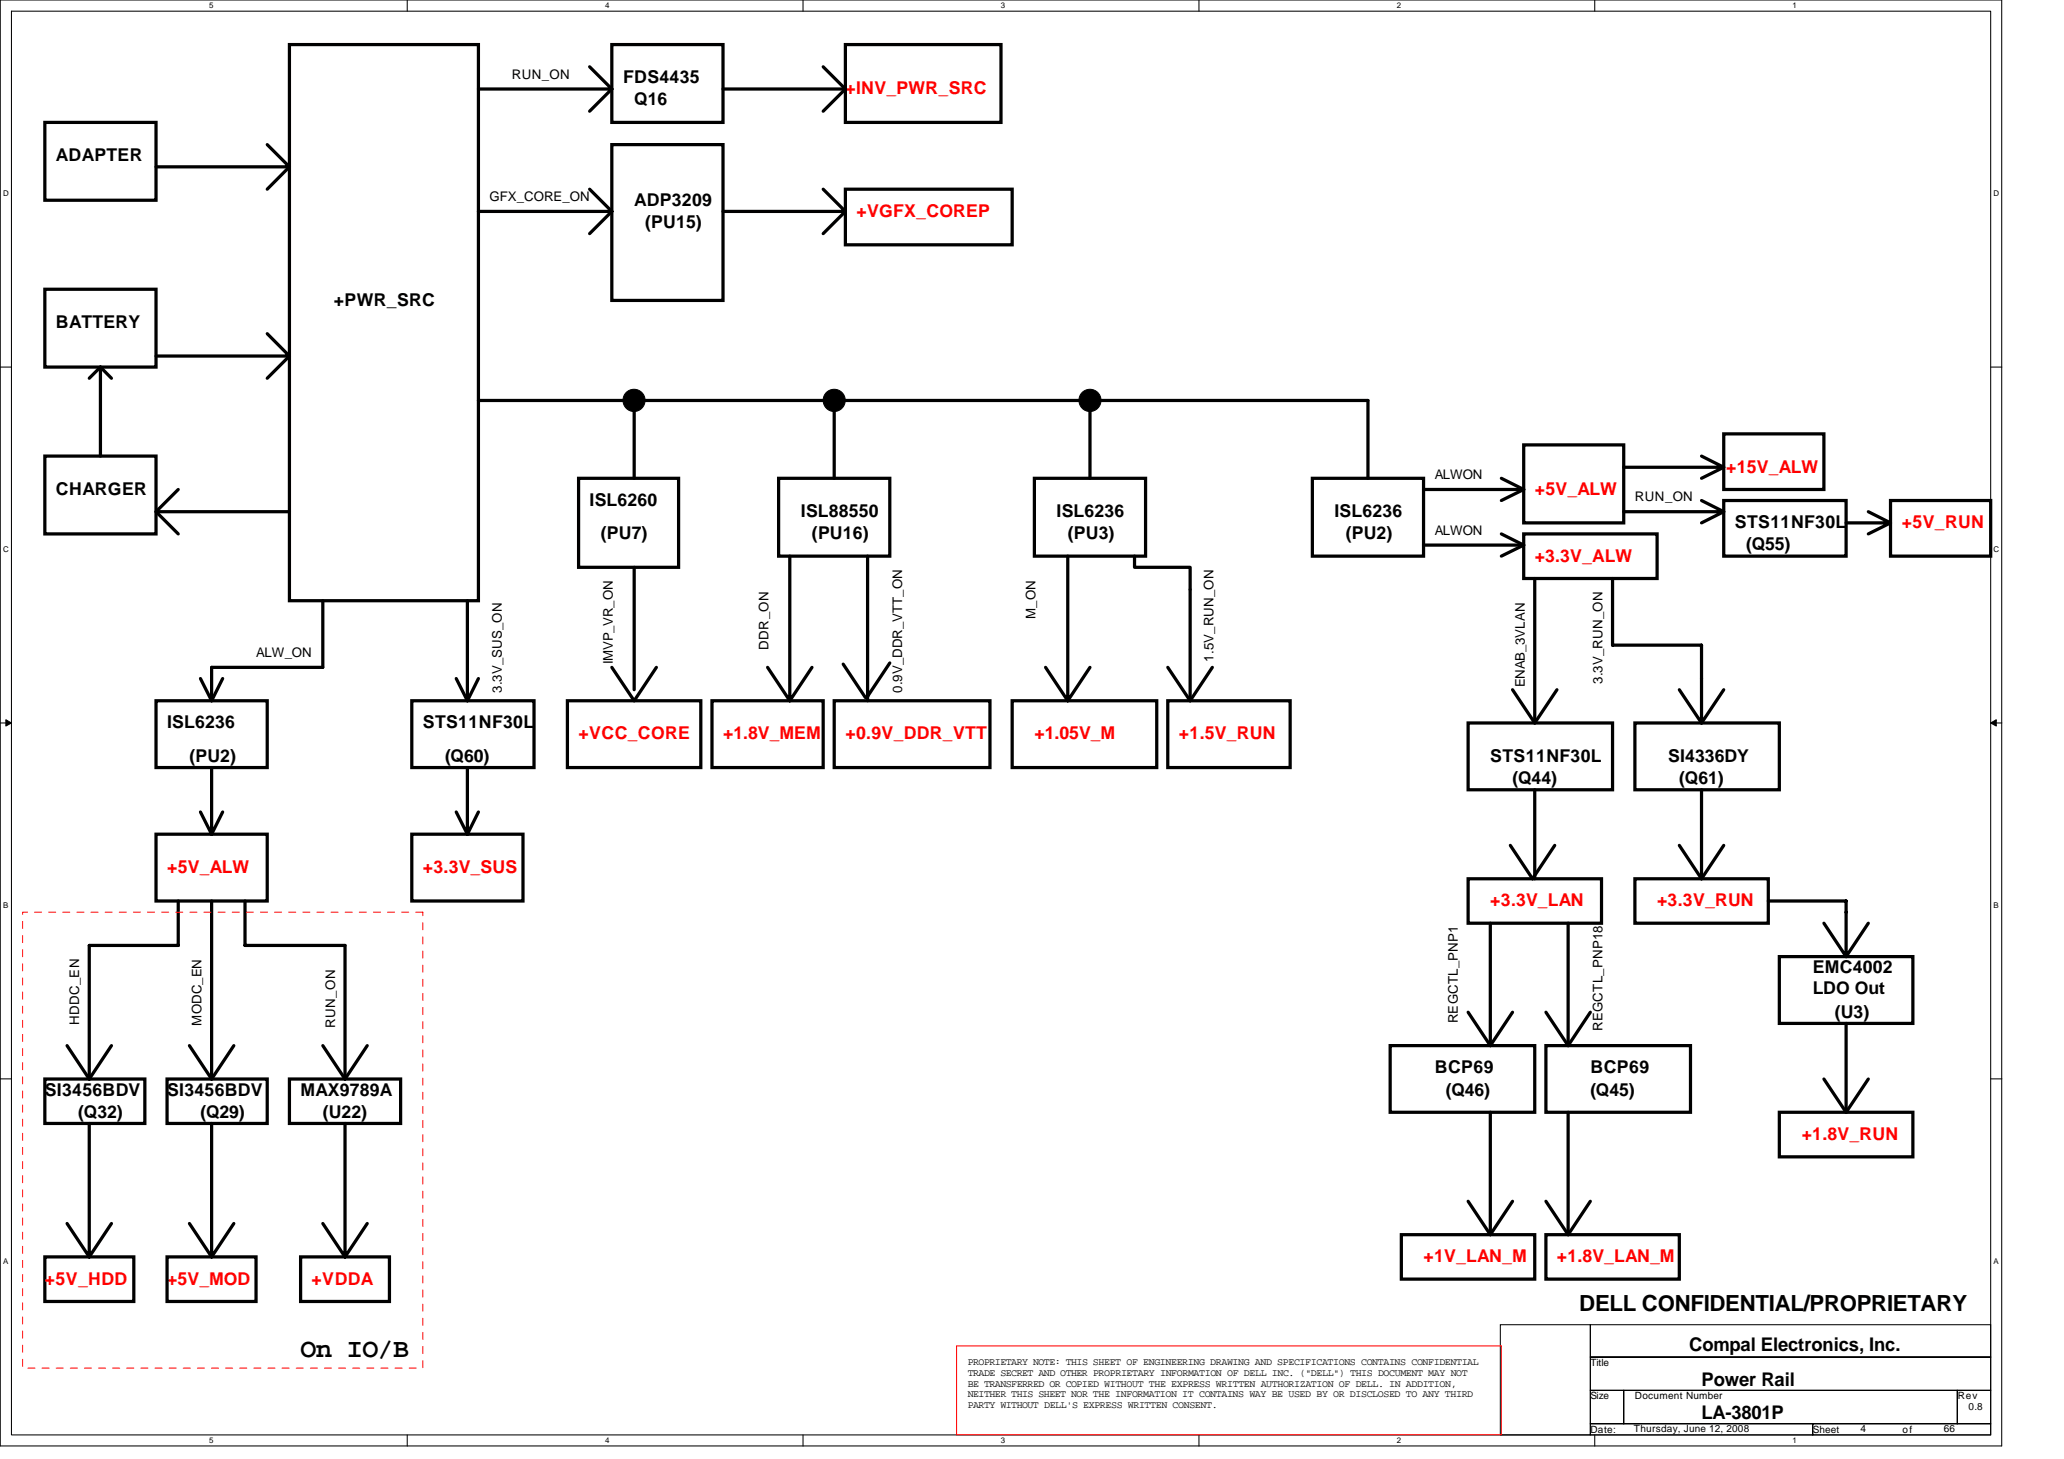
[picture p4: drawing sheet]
<svg xmlns="http://www.w3.org/2000/svg" width="297mm" height="210mm" viewBox="0 0 297 210" stroke-linecap="round" stroke-linejoin="round" font-family="sans-serif">
<path d="M0 0h288.1v208h-288.1zM1.6 1.6h284.9v204.8h-284.9z" fill="none" stroke="#000" stroke-width=".15"/>
<g fill="#fff">
<path d="M30.1 .2h.6v1.2h-.6z"/>
<path d="M30.1 206.6h.6v1.3h-.6z"/>
</g>
<path d="M58.6 0v1.6M58.6 206.4v1.6" fill="none" stroke="#000" stroke-width=".15"/>
<g fill="#fff">
<path d="M87.1 .2h.6v1.2h-.6z"/>
<path d="M87.1 206.6h.6v1.3h-.6z"/>
</g>
<path d="M115.6 0v1.6M115.6 206.4v1.6" fill="none" stroke="#000" stroke-width=".15"/>
<g fill="#fff">
<path d="M144 .2h.6v1.2h-.6z"/>
<path d="M144 206.6h.6v1.3h-.6z"/>
</g>
<path d="M172.5 0v1.6M172.5 206.4v1.6" fill="none" stroke="#000" stroke-width=".15"/>
<g fill="#fff">
<path d="M201 .2h.6v1.2h-.6z"/>
<path d="M201 206.6h.6v1.3h-.6z"/>
</g>
<path d="M229.5 0v1.6M229.5 206.4v1.6" fill="none" stroke="#000" stroke-width=".15"/>
<g fill="#fff">
<path d="M258 .2h.6v1.2h-.6z"/>
<path d="M258 206.6h.6v1.3h-.6z"/>
<path d="M.4 27.2h.8v1.3h-.8z"/>
<path d="M286.9 27.2h.8v1.3h-.8z"/>
<path d="M.4 78.4h.8v1.3h-.8z"/>
<path d="M286.9 78.4h.8v1.3h-.8z"/>
</g>
<path d="M0 52.8h1.6M286.5 52.8h1.6" fill="none" stroke="#000" stroke-width=".15"/>
<g fill="#fff">
<path d="M.4 129.6h.8v1.3h-.8z"/>
<path d="M286.9 129.6h.7v1.3h-.7z"/>
</g>
<path d="M0 104h1.6M286.5 104h1.6" fill="none" stroke="#000" stroke-width=".15"/>
<path d="M.8 103.5l.8 .5-.8 .5zM286.5 104l.8-.5v1z" fill="#000" stroke="#000" stroke-width=".14"/>
<g fill="#fff">
<path d="M.4 180.8h.8v1.3h-.8z"/>
<path d="M286.9 180.8h.7v1.3h-.7z"/>
</g>
<path d="M0 155.2h1.6M286.5 155.2h1.6M215.9 190.6h13v15.8h-13zM228.9 190.6h57.6v4.6h-57.6zM228.9 195.2h57.6v4.8h-57.6zM228.9 204.8h32v1.6h-32zM228.9 200h4.8v4.8h-4.8zM233.7 200h48v4.8h-48zM260.9 204.8h25.6v1.6h-25.6zM281.7 200h4.8v4.8h-4.8z" fill="none" stroke="#000" stroke-width=".15"/>
<g fill="none" stroke="#000" stroke-width=".47">
<path d="M6.5 17.6h16v11.2h-16zM41.7 6.4h27.2v80h-27.2zM68.9 12.8h19.2M84.9 9.6l3.2 3.2M88.1 6.4h16v11.2h-16zM88.1 12.8l-3.2 3.2M104.1 12.8h17.6M118.5 9.6l3.2 3.2M121.7 6.4h22.4v11.2h-22.4zM121.7 12.8l-3.2 3.2M22.5 24h19.2M38.5 20.8l3.2 3.2"/>
<path d="M41.7 24l-3.2 3.2M68.9 30.4h19.2M84.9 27.2l3.2 3.2M88.1 20.8h16v22.4h-16zM88.1 30.4l-3.2 3.2M104.1 30.4h17.6M118.5 27.2l3.2 3.2M121.7 27.2h24v8h-24zM121.7 30.4l-3.2 3.2M6.5 41.6h16v11.2h-16zM14.5 52.8l-1.7 1.6M14.5 52.8l1.5 1.6"/>
<path d="M14.5 52.8v12.8M22.5 51.2h19.2M38.5 48l3.2 3.2M41.7 51.2l-3.2 3.2M68.9 57.6h128v11.2M91.3 57.6v11.2M120.1 57.6v11.2M156.9 57.6v11.2M6.5 65.6h16v11.2h-16zM22.5 73.6h19.2M25.7 70.4l-3.2 3.2 3.2 3.2M83.3 68.8h14.4v12.8h-14.4z"/>
<path d="M112.1 68.8h16v11.2h-16zM148.9 68.8h16v11.2h-16zM188.9 68.8h16v11.2h-16zM204.9 70.4h14.4M204.9 78.4h14.4M216.1 76.8l3.2 1.6M216.1 68.8l3.2 1.6M219.3 76.8h19.2v6.4h-19.2zM219.3 64h14.4v11.2h-14.4zM219.3 78.4l-3.2 1.6M219.3 70.4l-3.2 1.6M233.7 73.6h14.4"/>
<path d="M233.7 67.2h14.4M244.9 65.6l3.2 1.6-3.2 1.6M244.9 72l3.2 1.6-3.2 1.6M248.1 72h17.6v8h-17.6zM248.1 62.4h14.4v8h-14.4zM265.7 75.2h6.4M268.9 73.6l3.2 1.6-3.2 1.6M272.1 72h14.4v8h-14.4zM28.8 97.6l1.7 3.2M32 97.6l-1.5 3.2M46.5 86.4v9.6h-16v4.8M65.7 97.6l1.6 3.2"/>
<path d="M67.3 86.4v14.4M68.9 97.6l-1.6 3.2M88.1 96l3.2 4.8 3.2-4.8M91.3 81.6v17.6M110.5 96l3.2 4.8M113.7 80v20.8M116.9 96l-3.2 4.8M121.3 95.5l3.2 4.9M124.9 80v20.8M128.1 95.4l-3.2 4.8M150.5 96l3.2 4.8M153.7 80v20.8"/>
<path d="M156.9 96l-3.2 4.8M163.3 80v1.6h8v19.2M168.1 96l3.2 4.8M174.5 96l-3.2 4.8M217.7 99.2l3.2 4.8M220.9 83.2v20.8M224.1 99.2l-3.2 4.8M232.1 83.2v9.6h12.8v11.2M241.7 99.2l3.2 4.8M248.1 99.2l-3.2 4.8M22.5 100.8h16v9.6h-16zM28.8 116.8l1.7 3.2"/>
<path d="M30.5 110.4v9.6M32 116.8l-1.5 3.2M59.3 100.8h17.6v9.6h-17.6zM65.7 116.8l1.6 3.2M67.3 110.4v9.6M68.9 116.8l-1.6 3.2M81.7 100.8h19.2v9.6h-19.2zM102.5 100.8h16v9.6h-16zM120.1 100.8h22.4v9.6h-22.4zM145.7 100.8h20.8v9.6h-20.8zM168.1 100.8h17.6v9.6h-17.6zM211.3 104h20.8v9.6h-20.8z"/>
<path d="M220.9 113.6v12.8M235.3 104h20.8v9.6h-20.8zM244.9 113.6v12.8M22.5 120h16v9.6h-16zM25.7 129.6v6.4h-12.9v19.2M30.5 129.6v25.6M35.3 129.6v6.4h14.4v19.2M59.3 120h16v9.6h-16zM211.3 126.4h19.2v6.4h-19.2zM214.5 132.8v17.6M217.4 121.6l3.2 4.8 3.1-4.8M225.7 132.8v17.6"/>
<path d="M235.3 126.4h19.2v6.4h-19.2zM241.7 121.6l3.2 4.8M248.1 121.6l-3.2 4.8M254.5 129.6h11.2v8M256.1 137.6h19.2v9.6h-19.2zM262.5 132.8l3.2 4.8M268.9 132.8l-3.2 4.8M6.5 155.2h14.3v6.4h-14.3zM9.6 150.4l3.2 4.8M16 150.4l-3.2 4.8M24 155.2h14.5v6.4h-14.5zM27.3 150.4l3.2 4.8"/>
<path d="M33.7 150.4l-3.2 4.8M41.7 155.2h16v6.4h-16zM46.5 150.4l3.2 4.8M52.8 150.4l-3.1 4.8M200.1 150.4h20.8v9.6h-20.8zM211.3 145.6l3.2 4.8M217.7 145.6l-3.2 4.8M222.5 150.4h20.8v9.6h-20.8zM222.5 145.6l3.2 4.8M228.9 145.6l-3.2 4.8M262.5 155.2l3.2 4.8M265.7 147.2v12.8"/>
<path d="M268.9 155.2l-3.2 4.8M9.6 176l3.2 4.8M12.8 161.6v19.2M16 176l-3.2 4.8M27.3 176l3.2 4.8M30.5 161.6v19.2M33.7 176l-3.2 4.8M46.5 176l3.2 4.8M49.7 161.6v19.2M52.8 176l-3.1 4.8M201.7 177.6h19.2v6.4h-19.2zM211.3 172.8l3.2 4.8"/>
<path d="M214.5 160v17.6M217.7 172.8l-3.2 4.8M222.5 177.6h19.2v6.4h-19.2zM222.5 172.8l3.2 4.8M225.7 160v17.6M228.9 172.8l-3.2 4.8M256.1 160h19.2v6.4h-19.2zM6.5 180.8h12.8v6.4h-12.8zM24 180.8h12.8v6.4h-12.8zM43.3 180.8h12.7v6.4h-12.7z"/>
</g>
<path d="M137.7 193.6h78.4v12.8h-78.4z" fill="none" stroke="#f00" stroke-width=".15"/>
<g fill="#000" stroke="#000" stroke-width=".15">
<circle cx="91.2" cy="57.6" r="1.6"/>
<circle cx="120" cy="57.6" r="1.6"/>
<circle cx="156.9" cy="57.6" r="1.6"/>
</g>
<path d="M3.3 131.2h57.6v65.6h-57.6z" fill="none" stroke="#f00" stroke-width=".14" stroke-dasharray="1 1 1 1 1 1 1 1"/>
<text font-size="3.8" x="43.3" y="195.2">On IO/B</text>
<text font-size="3.2" x="227.3" y="188.6">DELL CONFIDENTIAL/PROPRIETARY</text>
<g font-size="2.7">
<text x="243.1" y="194.4">Compal Electronics, Inc.</text>
<text x="244.9" y="199.3">Power Rail</text>
<text x="244.9" y="204.2">LA-3801P</text>
</g>
<g font-size="2.5">
<text x="89.7" y="12">FDS4435</text>
<text x="91.3" y="15.2">Q16</text>
<text x="8" y="23.2">ADAPTER</text>
<text x="91.3" y="29.6">ADP3209</text>
<text x="92.9" y="32.8">(PU15)</text>
<text x="8" y="47.2">BATTERY</text>
<text x="48" y="44">+PWR_SRC</text>
<text x="8" y="71.2">CHARGER</text>
<text x="84.9" y="72.8">ISL6260</text>
<text x="86.5" y="77.6">(PU7)</text>
<text x="115.3" y="74.4">ISL88550</text>
<text x="116.9" y="77.6">(PU16)</text>
<text x="152.1" y="74.4">ISL6236</text>
<text x="153.7" y="77.6">(PU3)</text>
<text x="192.1" y="74.4">ISL6236</text>
<text x="193.7" y="77.6">(PU2)</text>
<text x="249.7" y="76">STS11NF30L</text>
<text x="251.3" y="79.2">(Q55)</text>
<text x="24" y="104.8">ISL6236</text>
<text x="60.9" y="104.8">STS11NF30L</text>
<text x="27.3" y="109.6">(PU2)</text>
<text x="64" y="109.6">(Q60)</text>
<text x="214.5" y="109.6">STS11NF30L</text>
<text x="217.7" y="112.8">(Q44)</text>
<text x="240.1" y="109.6">SI4336DY</text>
<text x="241.7" y="112.8">(Q61)</text>
<text x="260.9" y="140">EMC4002</text>
<text x="260.9" y="143">LDO Out</text>
<text x="264.1" y="146.4">(U3)</text>
<text x="206.5" y="154.4">BCP69</text>
<text x="228.9" y="154.4">BCP69</text>
<text x="6.5" y="157.6">SI3456BDV</text>
<text x="11.3" y="160.8">(Q32)</text>
<text x="24" y="157.6">SI3456BDV</text>
<text x="28.8" y="160.8">(Q29)</text>
<text x="43.3" y="157.6">MAX9789A</text>
<text x="46.5" y="160.8">(U22)</text>
<text x="208.1" y="157.6">(Q46)</text>
<text x="228.9" y="157.6">(Q45)</text>
</g>
<g font-size="2.5" fill="#f00">
<text x="121.7" y="13.6">+INV_PWR_SRC</text>
<text x="123.3" y="31.2">+VGFX_COREP</text>
<text x="220.9" y="71.2">+5V_ALW</text>
<text x="248.4" y="68">+15V_ALW</text>
<text x="273.7" y="76">+5V_RUN</text>
<text x="220.9" y="80.8">+3.3V_ALW</text>
<text x="83.3" y="106.4">+VCC_CORE</text>
<text x="104.1" y="106.4">+1.8V_MEM</text>
<text x="121.7" y="106.4">+0.9V_DDR_VTT</text>
<text x="148.9" y="106.4">+1.05V_M</text>
<text x="169.7" y="106.4">+1.5V_RUN</text>
<text x="24" y="125.6">+5V_ALW</text>
<text x="60.9" y="125.6">+3.3V_SUS</text>
<text x="214.5" y="130.4">+3.3V_LAN</text>
<text x="238.5" y="130.4">+3.3V_RUN</text>
<text x="259.3" y="164">+1.8V_RUN</text>
<text x="6.5" y="184.8">+5V_HDD</text>
<text x="24" y="184.8">+5V_MOD</text>
<text x="44.8" y="184.8">+VDDA</text>
<text x="204.9" y="181.6">+1V_LAN_M</text>
<text x="224.1" y="181.6">+1.8V_LAN_M</text>
</g>
<g font-size="1.9">
<text x="73.7" y="11.3">RUN_ON</text>
<text x="70.5" y="28.9">GFX_CORE_ON</text>
<text x="206.5" y="68.9">ALWON</text>
<text x="206.5" y="76.9">ALWON</text>
<text x="235.3" y="72.1">RUN_ON</text>
<text x="149" y="89" transform="rotate(-90 149 89)">M_ON</text>
<text x="36.8" y="94.5">ALW_ON</text>
<text x="88.2" y="95.5" transform="rotate(-90 88.2 95.5)">IMVP_VR_ON</text>
<text x="110.6" y="93.5" transform="rotate(-90 110.6 93.5)">DDR_ON</text>
<text x="174.6" y="95.2" transform="rotate(-90 174.6 95.2)">1.5V_RUN_ON</text>
<text x="72.2" y="99.7" transform="rotate(-90 72.2 99.7)">3.3V_SUS_ON</text>
<text x="129.8" y="99.7" transform="rotate(-90 129.8 99.7)">0.9V_DDR_VTT_ON</text>
<text x="219.4" y="98.9" transform="rotate(-90 219.4 98.9)">ENAB_3VLAN</text>
<text x="230.6" y="98.4" transform="rotate(-90 230.6 98.4)">3.3V_RUN_ON</text>
<text x="11.4" y="147.5" transform="rotate(-90 11.4 147.5)">HDDC_EN</text>
<text x="29" y="147.6" transform="rotate(-90 29 147.6)">MODC_EN</text>
<text x="48.2" y="147.9" transform="rotate(-90 48.2 147.9)">RUN_ON</text>
<text x="209.8" y="147.2" transform="rotate(-90 209.8 147.2)">REGCTL_PNP1</text>
<text x="230.6" y="148.4" transform="rotate(-90 230.6 148.4)">REGCTL_PNP18</text>
</g>
<g font-size="1.4">
<text x="139.3" y="196.4">PROPRIETARY NOTE: THIS SHEET OF ENGINEERING DRAWING AND SPECIFICATIONS CONTAINS CONFIDENTIAL</text>
<text x="139.3" y="197.9">TRADE SECRET AND OTHER PROPRIETARY INFORMATION OF DELL INC. (&quot;DELL&quot;) THIS DOCUMENT MAY NOT</text>
<text x="228.9" y="196.5">Title</text>
<text x="139.3" y="199.5">BE TRANSFERRED OR COPIED WITHOUT THE EXPRESS WRITTEN AUTHORIZATION OF DELL. IN ADDITION,</text>
<text x="139.3" y="201">NEITHER THIS SHEET NOR THE INFORMATION IT CONTAINS WAY BE USED BY OR DISCLOSED TO ANY THIRD</text>
<text x="139.3" y="202.6">PARTY WITHOUT DELL'S EXPRESS WRITTEN CONSENT.</text>
<text x="228.9" y="201.3">Size</text>
<text x="235.3" y="201.3">Document Number</text>
<text x="281.7" y="201.3">Rev</text>
<text x="283.3" y="202.9">0.8</text>
<text x="228.9" y="206.1">Date:</text>
<text x="235.1" y="206">Thursday, June 12, 2008</text>
<text x="260.9" y="206.1">Sheet</text>
<text x="267.8" y="206">4</text>
<text x="273.8" y="206.1">of</text>
<text x="279.8" y="206">66</text>
</g>
<g font-size="1.1">
<text x="30.1" y="1.2">5</text>
<text x="87.1" y="1.2">4</text>
<text x="144" y="1.2">3</text>
<text x="201" y="1.2">2</text>
<text x="258" y="1.2">1</text>
<text x=".4" y="28.2">D</text>
<text x="286.9" y="28.2">D</text>
<text x=".4" y="79.4">C</text>
<text x="286.9" y="79.4">C</text>
<text x=".4" y="130.6">B</text>
<text x="286.9" y="130.6">B</text>
<text x=".4" y="181.8">A</text>
<text x="286.9" y="181.8">A</text>
<text x="30.1" y="207.6">5</text>
<text x="87.1" y="207.6">4</text>
<text x="144" y="207.6">3</text>
<text x="201" y="207.6">2</text>
<text x="258" y="207.6">1</text>
</g>
</svg>
